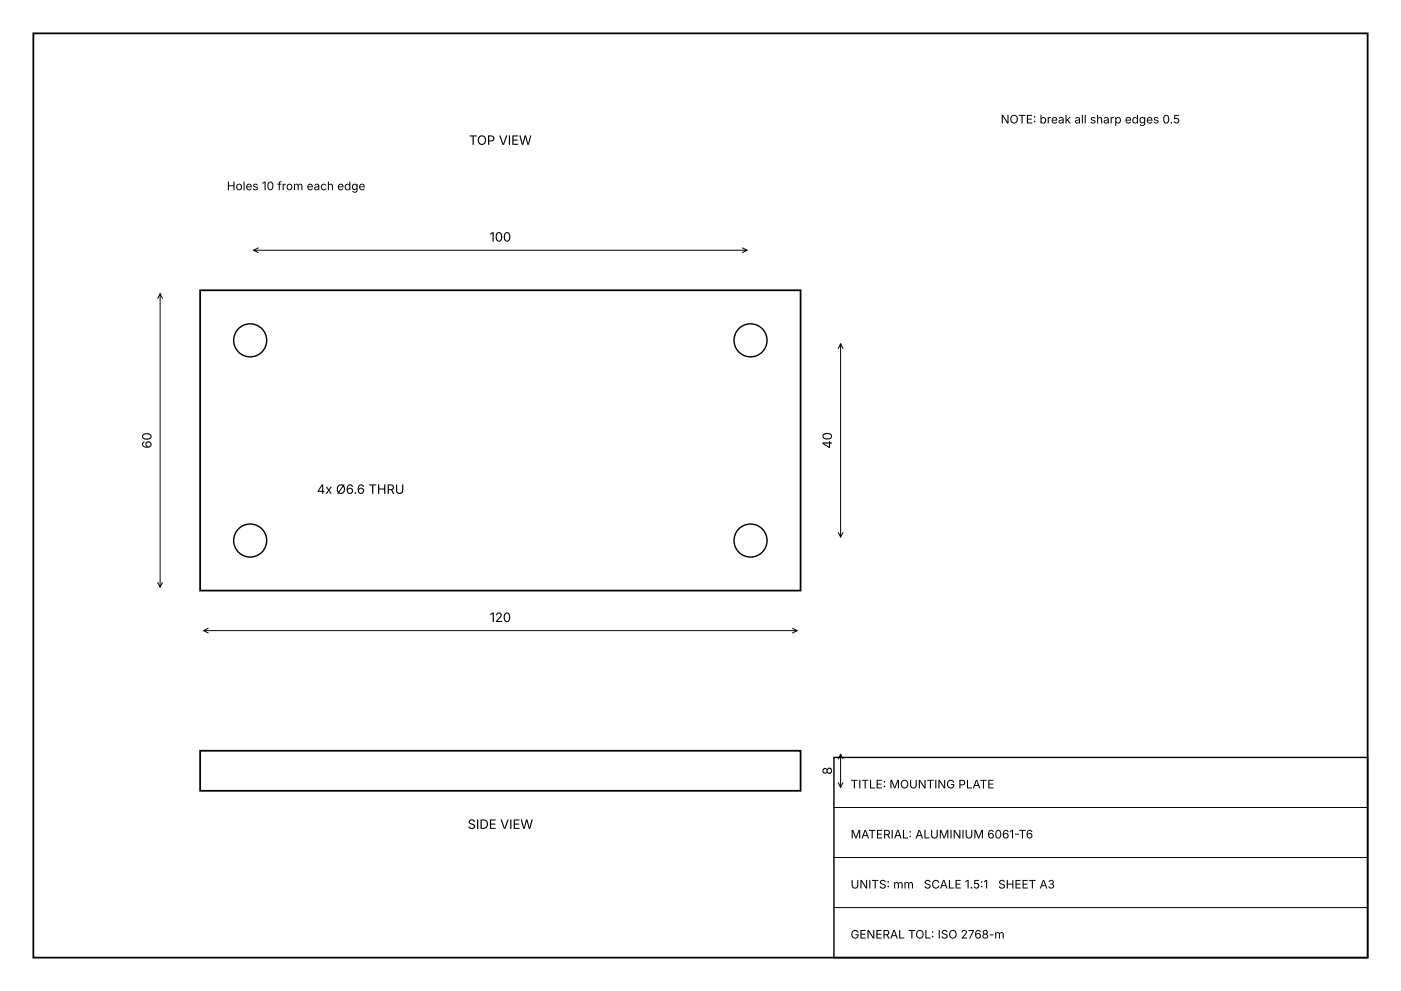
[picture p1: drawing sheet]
<svg xmlns="http://www.w3.org/2000/svg" width="420mm" height="297mm" viewBox="0 0 420 297" stroke-linecap="round" stroke-linejoin="round" font-family="sans-serif">
<path d="M10 10h400v277h-400zM60 87h180v90h-180zM60 225h180v12h-180z" fill="none" stroke="#000" stroke-width=".53"/>
<g fill="none" stroke="#000" stroke-width=".42">
<path d="M250 227h160v60h-160z"/>
<circle cx="75" cy="102" r="4.9"/>
<circle cx="225" cy="102" r="4.9"/>
<circle cx="75" cy="162" r="4.9"/>
<circle cx="225" cy="162" r="4.9"/>
</g>
<g fill="none" stroke="#000" stroke-width=".3">
<path d="M76 75h148M77.4 74.3l-1.4 .7 1.4 .7M222.6 74.3l1.4 .7-1.4 .7M47.3 89.4l.7-1.4 .7 1.4M48 88v88M251.3 104.4l.7-1.4 .7 1.4M252 103v58M251.3 159.6l.7 1.4 .7-1.4M47.3 174.6l.7 1.4 .7-1.4M61 189h178M62.4 188.3l-1.4 .7 1.4 .7M237.6 188.3l1.4 .7-1.4 .7"/>
<path d="M251.3 227.4l.7-1.4 .7 1.4M251.3 234.6l.7 1.4 .7-1.4M252 226v10M250 257h160M250 242h160M250 272h160"/>
</g>
<g font-size="3.9">
<text x="140.6" y="43.4">TOP VIEW</text>
<text x="146.8" y="72.4">100</text>
<text x="45.4" y="134.4" transform="rotate(-90 45.4 134.4)">60</text>
<text x="249.4" y="134.5" transform="rotate(-90 249.4 134.5)">40</text>
<text x="95" y="148">4x Ø6.6 THRU</text>
<text x="146.8" y="186.4">120</text>
<text x="249.4" y="232.2" transform="rotate(-90 249.4 232.2)">8</text>
<text x="140.2" y="248.4">SIDE VIEW</text>
</g>
<g font-size="3.5">
<text x="300" y="37">NOTE: break all sharp edges 0.5</text>
<text x="68" y="57">Holes 10 from each edge</text>
<text x="255" y="236.3">TITLE: MOUNTING PLATE</text>
<text x="255" y="251.3">MATERIAL: ALUMINIUM 6061-T6</text>
<text x="255" y="266.3">UNITS: mm</text>
<text x="276.9" y="266.3">SCALE 1.5:1</text>
<text x="299.2" y="266.3">SHEET A3</text>
<text x="255" y="281.3">GENERAL TOL: ISO 2768-m</text>
</g>
</svg>
